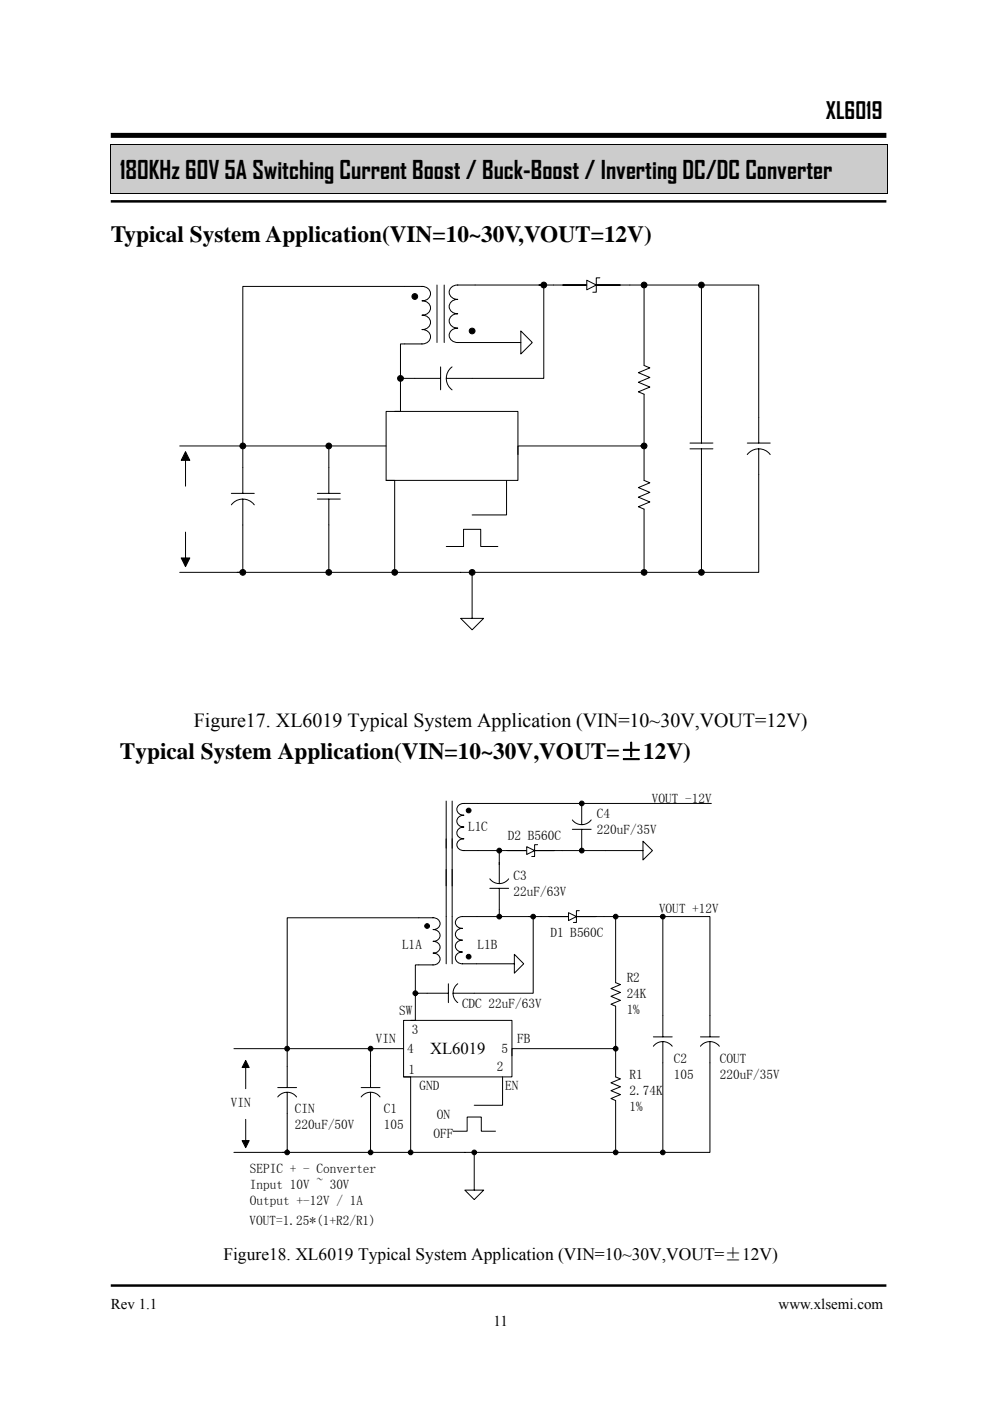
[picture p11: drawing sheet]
<svg xmlns="http://www.w3.org/2000/svg" width="210mm" height="297mm" viewBox="0 0 210 297" stroke-linecap="round" stroke-linejoin="round" font-family="sans-serif">
<g fill="#ccc">
<path d="M23.6 30.8h164.5v10.1h-164.5z"/>
<path d="M25.4 32.7h160.9v6.3h-160.9z"/>
</g>
<path d="M23.4 30.6h.2v.2h-.2zM188.1 30.6h.2v.2h-.2zM188.1 40.9h.2v.2h-.2z" fill="#000"/>
<path d="M23.4 30.7h164.9M23.5 30.8v10.3M188.2 30.8v10.3M23.4 41h164.7M94.7 115.9h3.6v-3.7h3.7v3.7h3.6" fill="none" stroke="#000" stroke-width=".21"/>
<path d="M23.5 28.7h164.5" fill="none" stroke="#000" stroke-width="1.1" stroke-linecap="butt"/>
<path d="M23.5 42.7h164.5M23.5 272.6h164.5" fill="none" stroke="#000" stroke-width=".53"/>
<path d="M81.9 87.2h28v14.7h-28z" fill="#fff"/>
<g fill="none" stroke="#000" stroke-width=".21">
<path d="M69.7 94.6v10M81.9 87.2h28v14.7h-28zM109.9 96.4v-1.8h26.7v7.3M67.3 105.8h4.9M67.3 104.6h4.9M69.7 105.8v5.5"/>
<circle cx="136.6" cy="94.6" r=".61"/>
</g>
<circle cx="136.6" cy="94.6" r=".61" fill="#000"/>
<path d="M97.7 131.1h4.9l-2.5 2.4z" fill="#fff"/>
<path d="M117.4 60.4h16.2M39.3 95.8l1 1.8h-1.9zM39.3 97.6v5.5M38.4 118.3h1.9l-1 1.8zM39.3 112.8v5.5M107.4 101.9v7.3h-7.3M97.7 131.1h4.9l-2.5 2.4zM100.1 121.3v9.8" fill="none" stroke="#000" stroke-width=".21"/>
<path d="M39.3 95.8l1 1.8h-1.9zM38.4 118.3h1.9l-1 1.8z" fill="#000"/>
<path d="M124.5 59.4l2 1-2 1z" fill-rule="evenodd" fill="#fff"/>
<g fill="none" stroke="#000" stroke-width=".21">
<path d="M124.5 59.4l2 1-2 1zM127.2 58.9h-.7v3.1h-.8M92.7 60.4v12.2M93.5 77.8v4.9M94.2 60.4v12.2M95.9 77.8a3 3 0 0 0 0 4.9M100.8 72.6h-3.7a1.55 1.55 0 0 1-1.8-1.5 1.55 1.55 0 0 1 1.8-1.5 1.55 1.55 0 0 1-1.8-1.5 1.55 1.55 0 0 1 1.8-1.6 1.55 1.55 0 0 1-1.8-1.5 1.55 1.55 0 0 1 1.8-1.5 1.55 1.55 0 0 1-1.8-1.5 1.55 1.55 0 0 1 1.8-1.6h18.2v19.8h-20.6M114.3 60.4h3.1zM136.6 77.5l1.2 .5-2.4 1 2.4 1-2.4 1 2.4 1.1-2.4 1 1.2 .5v11M136.6 60.4h12.2v33.5M38.1 94.6h43.8M84.9 80.2v-7.3h4.6a1.55 1.55 0 0 0 1.8-1.5 1.55 1.55 0 0 0-1.8-1.5 1.55 1.55 0 0 0 1.8-1.6 1.55 1.55 0 0 0-1.8-1.5 1.55 1.55 0 0 0 1.8-1.5 1.55 1.55 0 0 0-1.8-1.5 1.55 1.55 0 0 0 1.8-1.5 1.55 1.55 0 0 0-1.8-1.6h-38v43.9"/>
<path d="M84.9 80.2v7h-1.2M84.9 80.2h8.6M146.3 93.9h4.9M146.3 95.2h4.9M148.8 95.2v26.1M158.5 96.4a3 3 0 0 1 4.9 0M158.5 93.9h4.9M160.9 95.2v26.1h-122.8M160.9 88.5v5.4M49.1 107a3 3 0 0 1 4.8 0M49.1 104.6h4.8M51.5 105.8v15.5h-1.2"/>
<path d="M69.7 111.3v10M81.9 101.9h1.8v19.4M136.6 101.9l1.2 .5-2.4 1 2.4 1-2.4 1 2.4 1-2.4 1 1.2 .5v13.4"/>
<circle cx="88" cy="62.9" r=".61"/>
<circle cx="100.1" cy="70.2" r=".61"/>
<circle cx="115.3" cy="60.4" r=".61"/>
<circle cx="136.6" cy="60.4" r=".61"/>
<circle cx="51.5" cy="94.6" r=".61"/>
<circle cx="69.7" cy="94.5" r=".61"/>
<circle cx="84.9" cy="80.2" r=".61"/>
<circle cx="51.5" cy="121.4" r=".61"/>
<circle cx="69.7" cy="121.4" r=".61"/>
<circle cx="83.7" cy="121.4" r=".6"/>
<circle cx="100.1" cy="121.4" r=".61"/>
<circle cx="136.6" cy="121.4" r=".61"/>
<circle cx="148.8" cy="121.4" r=".6"/>
</g>
<g fill="#000">
<circle cx="88" cy="62.9" r=".61"/>
<circle cx="100.1" cy="70.2" r=".61"/>
<circle cx="115.3" cy="60.4" r=".61"/>
<circle cx="136.6" cy="60.4" r=".61"/>
<circle cx="51.5" cy="94.6" r=".61"/>
<circle cx="69.7" cy="94.5" r=".61"/>
<circle cx="84.9" cy="80.2" r=".61"/>
<circle cx="51.5" cy="121.4" r=".61"/>
<circle cx="69.7" cy="121.4" r=".61"/>
<circle cx="83.7" cy="121.4" r=".6"/>
<circle cx="100.1" cy="121.4" r=".61"/>
<circle cx="136.6" cy="121.4" r=".61"/>
<circle cx="148.8" cy="121.4" r=".6"/>
</g>
<path d="M110.5 70.2l2.4 2.4-2.4 2.5z" fill="#fff"/>
<g fill="none" stroke="#000" stroke-width=".21">
<path d="M100.8 72.6h9.7M110.5 70.2l2.4 2.4-2.4 2.5zM133.6 60.4h3v17.1M148.8 60.4h12.1v28.1M96.1 239.8h3v-3h3v3h3"/>
<circle cx="148.8" cy="60.4" r=".61"/>
</g>
<circle cx="148.8" cy="60.4" r=".61" fill="#000"/>
<path d="M85.6 216.3h23v12h-23z" fill="#fff"/>
<g fill="none" stroke="#000" stroke-width=".21">
<path d="M85.6 216.3h23v12h-23zM76.6 232.6a2.49 2.49 0 0 1 4 0M76.6 230.6h4M78.6 222.3v8.3M78.6 231.6v4.5M108.6 223.8v-1.5h22v6"/>
<circle cx="130.6" cy="222.3" r=".5"/>
</g>
<circle cx="130.6" cy="222.3" r=".5" fill="#000"/>
<path d="M98.6 252.3h4l-2 2z" fill="#fff"/>
<path d="M114.7 194.3h13.4M52.1 224.8l.8 1.5h-1.5zM52.1 226.3v4.5M52.1 237.3v4.5M106.6 228.3v6h-6M51.4 241.8h1.5l-.8 1.5zM98.6 252.3h4l-2 2zM100.6 244.3v8" fill="none" stroke="#000" stroke-width=".21"/>
<path d="M52.1 224.8l.8 1.5h-1.5zM51.4 241.8h1.5l-.8 1.5z" fill="#000"/>
<path d="M120.6 193.5l1.7 .8-1.7 .9z" fill-rule="evenodd" fill="#fff"/>
<g fill="none" stroke="#000" stroke-width=".21">
<path d="M94.6 194.3v10M95.9 194.3v10M112.2 194.3h2.5zM120.6 193.5l1.7 .8-1.7 .9zM122.9 193.1h-.6v2.5h-.7M130.6 194.3h10v25.5M88.1 210.6v-6h3.7a1.27 1.27 0 0 0 1.5-1.3 1.27 1.27 0 0 0-1.5-1.2 1.27 1.27 0 0 0 1.5-1.3 1.27 1.27 0 0 0-1.5-1.2 1.27 1.27 0 0 0 1.5-1.3 1.27 1.27 0 0 0-1.5-1.2 1.27 1.27 0 0 0 1.5-1.3 1.27 1.27 0 0 0-1.5-1.2h-30.9v36M88.1 210.6v5.7h-1M88.1 210.6h7M95.1 208.6v4M97.1 208.6a2.49 2.49 0 0 0 0 4M101.1 204.3h-3a1.27 1.27 0 0 1-1.5-1.2 1.27 1.27 0 0 1 1.5-1.3 1.28 1.28 0 0 1-1.5-1.2 1.28 1.28 0 0 1 1.5-1.3 1.27 1.27 0 0 1-1.5-1.2 1.27 1.27 0 0 1 1.5-1.3 1.27 1.27 0 0 1-1.5-1.2 1.27 1.27 0 0 1 1.5-1.3h15v16.3h-17"/>
<path d="M130.6 208.3l1 .4-2 .9 2 .8-2 .8 2 .9-2 .8 1 .4v9M138.6 219.8h4M148.6 219.8h4M150.6 215.3v4.5M49.6 222.3h36M58.9 232.6a2.49 2.49 0 0 1 4 0M58.9 230.6h4M60.9 231.6v12.7h-1M78.6 236.1v8.2M85.6 228.3h1.5v16M130.6 228.3l1 .4-2 .9 2 .8-2 .8 2 .9-2 .8 1 .4v11M138.6 221.8a2.52 2.52 0 0 1 4 0"/>
<path d="M140.6 220.8v23.5M148.6 221.8a2.51 2.51 0 0 1 4 0M150.6 220.8v23.5h-101"/>
<circle cx="90.6" cy="196.3" r=".5"/>
<circle cx="113.1" cy="194.3" r=".5"/>
<circle cx="130.6" cy="194.3" r=".49"/>
<circle cx="88.1" cy="210.6" r=".51"/>
<circle cx="99.4" cy="202.8" r=".5"/>
<circle cx="60.9" cy="222.3" r=".5"/>
<circle cx="78.6" cy="222.3" r=".5"/>
<circle cx="60.9" cy="244.3" r=".5"/>
<circle cx="78.6" cy="244.3" r=".5"/>
<circle cx="87.1" cy="244.3" r=".5"/>
<circle cx="100.6" cy="244.3" r=".5"/>
<circle cx="130.6" cy="244.3" r=".5"/>
<circle cx="140.6" cy="244.3" r=".5"/>
</g>
<g fill="#000">
<circle cx="90.6" cy="196.3" r=".5"/>
<circle cx="113.1" cy="194.3" r=".5"/>
<circle cx="130.6" cy="194.3" r=".49"/>
<circle cx="88.1" cy="210.6" r=".51"/>
<circle cx="99.4" cy="202.8" r=".5"/>
<circle cx="60.9" cy="222.3" r=".5"/>
<circle cx="78.6" cy="222.3" r=".5"/>
<circle cx="60.9" cy="244.3" r=".5"/>
<circle cx="78.6" cy="244.3" r=".5"/>
<circle cx="87.1" cy="244.3" r=".5"/>
<circle cx="100.6" cy="244.3" r=".5"/>
<circle cx="130.6" cy="244.3" r=".5"/>
<circle cx="140.6" cy="244.3" r=".5"/>
</g>
<path d="M109.1 202.3l2 2-2 2z" fill="#fff"/>
<g fill="none" stroke="#000" stroke-width=".21">
<path d="M94.6 169.8v10M95.9 169.8v10M101.4 170.3h-3a1.27 1.27 0 0 0-1.5 1.3 1.27 1.27 0 0 0 1.5 1.2 1.27 1.27 0 0 0-1.5 1.3 1.27 1.27 0 0 0 1.5 1.2 1.27 1.27 0 0 0-1.5 1.3 1.27 1.27 0 0 0 1.5 1.2 1.27 1.27 0 0 0-1.5 1.3 1.27 1.27 0 0 0 1.5 1.2h3M94.6 184.3v10M95.9 184.3v10M105.9 180.3h13.3M128.1 194.3h2.5v14M140.6 194.3h10v21M101.1 204.3h8M109.1 202.3l2 2-2 2z"/>
<circle cx="99.4" cy="171.8" r=".5"/>
<circle cx="140.6" cy="194.3" r=".5"/>
</g>
<g fill="#000">
<circle cx="99.4" cy="171.8" r=".5"/>
<circle cx="140.6" cy="194.3" r=".5"/>
</g>
<path d="M111.7 179.5l1.7 .8-1.7 .9z" fill-rule="evenodd" fill="#fff"/>
<path d="M111.7 179.5l1.7 .8-1.7 .9zM114 179.1h-.6v2.5h-.6" fill="none" stroke="#000" stroke-width=".21"/>
<path d="M136.4 178.4l2 1.9-2 2z" fill="#fff"/>
<g fill="none" stroke="#000" stroke-width=".21">
<path d="M94.6 177.8v10M95.9 177.8v10M101.4 170.3h49.5M121.4 173.8a2.49 2.49 0 0 0 4 0M121.4 175.8h4M123.4 170.3v4.5M123.4 175.8v4.5M136.4 178.4l2 1.9-2 2zM101.4 180.3h4.5v7M103.9 186.3a2.49 2.49 0 0 0 4 0M103.9 188.3h4M105.9 188.3v6"/>
<path d="M119.2 180.3h17.2"/>
<circle cx="123.4" cy="170.3" r=".5"/>
<circle cx="105.9" cy="194.3" r=".5"/>
<circle cx="105.9" cy="180.3" r=".51"/>
<circle cx="123.4" cy="180.3" r=".5"/>
</g>
<g fill="#000">
<circle cx="123.4" cy="170.3" r=".5"/>
<circle cx="105.9" cy="194.3" r=".5"/>
<circle cx="105.9" cy="180.3" r=".51"/>
<circle cx="123.4" cy="180.3" r=".5"/>
</g>
<text font-size="5.3" x="25.4" y="37.9">180KHz 60V 5A Switching Current Boost / Buck-Boost / Inverting DC/DC Converter</text>
<g font-size="4.9">
<text x="175.2" y="25.3">XL6019</text>
<text x="23.5" y="51.3">Typical System Application(VIN=10~30V,VOUT=12V)</text>
<text x="25.4" y="161">Typical System Application(VIN=10~30V,VOUT=±12V)</text>
</g>
<text font-size="4.2" x="41.1" y="154.1">Figure17. XL6019 Typical System Application (VIN=10~30V,VOUT=12V)</text>
<text font-size="3.7" x="47.4" y="267.1">Figure18. XL6019 Typical System Application (VIN=10~30V,VOUT=±12V)</text>
<text font-size="3.5" x="91.2" y="223.4">XL6019</text>
<g font-size="3.2">
<text x="23.5" y="277.6">Rev 1.1</text>
<text x="104.7" y="281.2">11</text>
<text x="165.1" y="277.6">www.xlsemi.com</text>
</g>
<g font-size="2.8">
<text x="126.6" y="173.4">C4</text>
<text x="138.3" y="170.2">VOUT -12V</text>
<text x="99.3" y="176.2">L1C</text>
<text x="107.7" y="178.2">D2 B560C</text>
<text x="126.6" y="176.9">220uF/35V</text>
<text x="108.9" y="186.5">C3</text>
<text x="108.9" y="189.9">22uF/63V</text>
<text x="139.8" y="193.7">VOUT +12V</text>
<text x="85.3" y="201.2">L1A</text>
<text x="101.3" y="201.2">L1B</text>
<text x="116.7" y="198.7">D1 B560C</text>
<text x="132.9" y="208.3">R2</text>
<text x="84.7" y="215.2">SW</text>
<text x="98" y="213.7">CDC 22uF/63V</text>
<text x="132.9" y="211.7">24K</text>
<text x="132.9" y="215.1">1%</text>
<text x="79.7" y="221.2">VIN</text>
<text x="87.4" y="219.2">3</text>
<text x="109.7" y="221.2">FB</text>
<text x="86.4" y="223.2">4</text>
<text x="86.6" y="227.7">1</text>
<text x="105.4" y="227.2">2</text>
<text x="106.4" y="223.2">5</text>
<text x="142.9" y="225.5">C2</text>
<text x="152.7" y="225.5">COUT</text>
<text x="89" y="231.2">GND</text>
<text x="107.2" y="231.2">EN</text>
<text x="133.5" y="228.7">R1</text>
<text x="133.5" y="232.1">2.74K</text>
<text x="142.9" y="228.9">105</text>
<text x="152.7" y="228.9">220uF/35V</text>
<text x="49" y="234.7">VIN</text>
<text x="62.5" y="236">CIN</text>
<text x="62.5" y="239.4">220uF/50V</text>
<text x="81.4" y="236">C1</text>
<text x="81.4" y="239.4">105</text>
<text x="92.7" y="237.2">ON</text>
<text x="133.5" y="235.6">1%</text>
<text x="92" y="241.2">OFF</text>
<text x="53" y="248.8">SEPIC + - Converter</text>
<text x="53" y="252.2">Input 10V ~ 30V</text>
<text x="53" y="255.5">Output +-12V / 1A</text>
<text x="52.9" y="259.7">VOUT=1.25*(1+R2/R1)</text>
</g>
</svg>
